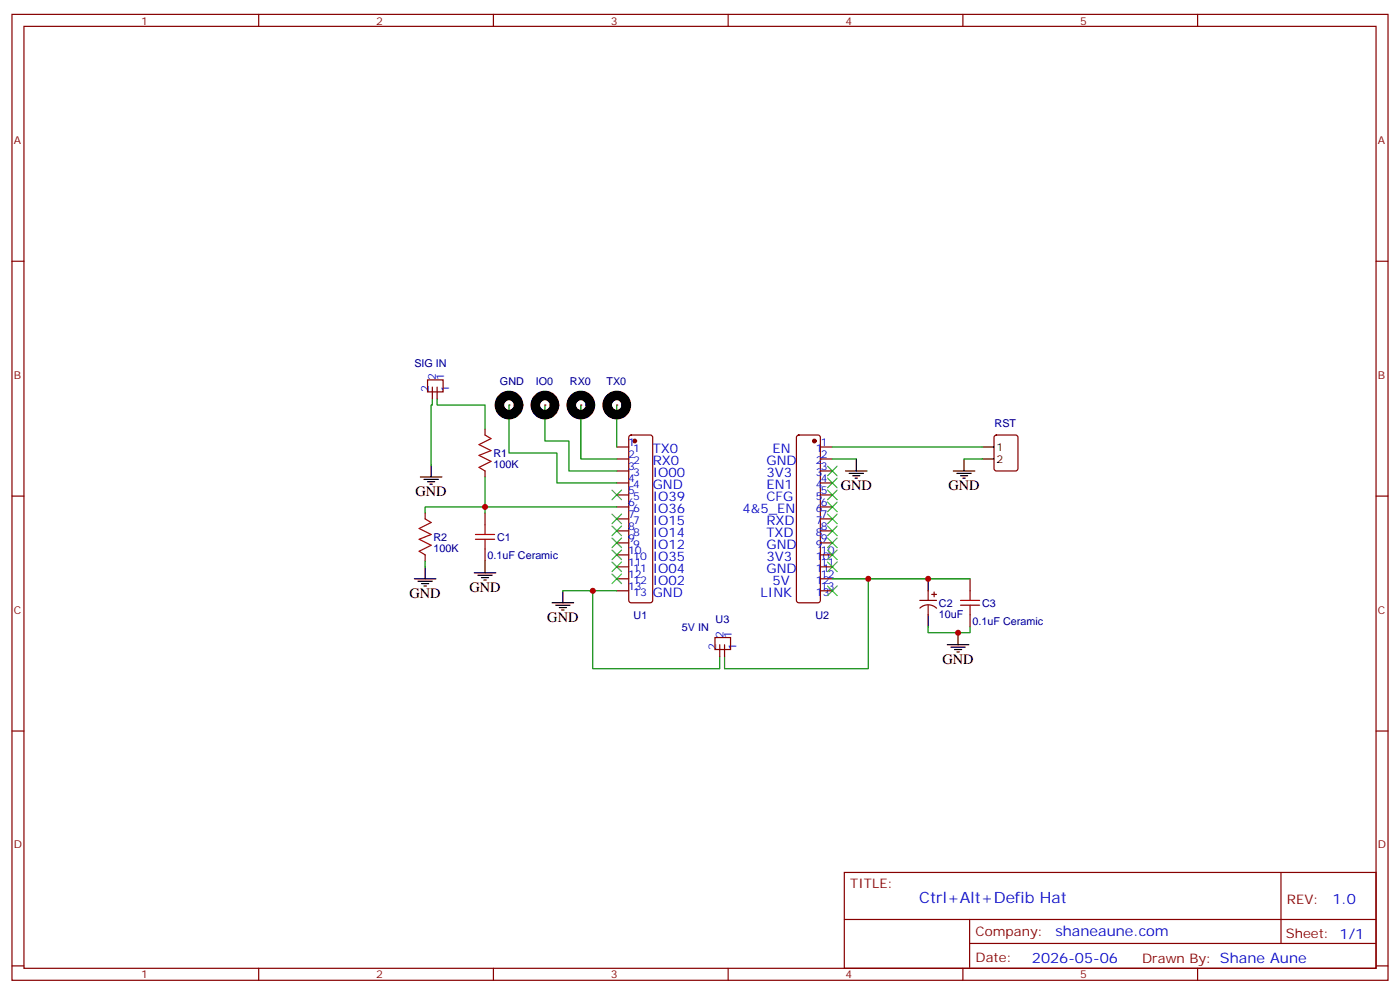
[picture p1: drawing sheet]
<svg xmlns="http://www.w3.org/2000/svg" width="412mm" height="292mm" viewBox="0 0 412 292" stroke-linecap="round" stroke-linejoin="round" font-family="sans-serif">
<g fill="none" stroke="#870000" stroke-width=".35">
<path d="M3.5 4.2h405.4v284.4h-405.4zM7.1 7.8h398.2v277.2h-398.2zM76.2 4.2v3.6M145.3 4.2v3.6M214.5 4.2v3.6M283.6 4.2v3.6M352.8 4.2v3.6M3.5 76.9h3.6M405.3 76.9h3.6M181.7 131.6h3.5M181.7 135.1h3.5M181.7 138.6h3.5"/>
<path d="M185.4 128.3l.5-.2h5.7l.5 .2 .2 .5v47.9l-.3 .5-.4 .2h-5.7l-.5-.2-.2-.5v-47.9zM234.8 128.3l.5-.2h5.6l.5 .2 .3 .5v47.9l-.3 .5-.5 .2h-5.6l-.5-.2-.2-.5v-47.9zM241.7 131.6h3.5M241.7 135.1h3.5M241.7 138.6h3.5M293 128.3l.5-.2h5.7l.6 .4 .1 9.4-.5 .7h-5.9l-.6-.4-.1-9.4zM3.5 146h3.6M142.9 151v3.5M181.7 142.2h3.5M181.7 145.7h3.5M181.7 149.2h3.5M181.7 152.8h3.5"/>
<path d="M181.7 156.3h3.5M181.7 159.8h3.5M241.7 142.2h3.5M241.7 145.7h3.5M241.7 149.2h3.5M241.7 152.8h3.5M241.7 156.3h3.5M241.7 159.8h3.5M405.3 146h3.6M142.9 161.6v3.5M181.7 163.3h3.5M181.7 166.9h3.5"/>
<path d="M181.7 170.4h3.5M181.7 173.9h3.5M241.7 163.3h3.5M241.7 166.9h3.5M241.7 170.4h3.5M241.7 173.9h3.5M270.9 176.7h5M271 179a3.5 3.5 0 0 1 4.9 0M273.4 173.9v2.8M273.4 178.2v2.8M274.5 175h1.4M275.2 174.3v1.4"/>
<path d="M3.5 215.2h3.6M405.3 215.2h3.6M248.7 256.8h156.6v28.2h-156.6zM377.3 256.8v20.9M248.7 270.7h156.5M285.6 277.7h119.6M285.6 270.7v14.1M3.5 284.3h3.6M76.2 285v3.6M145.3 285v3.6M214.5 285v3.6M283.6 285v3.6"/>
<path d="M352.8 285v3.6M405.3 284.3h3.6"/>
</g>
<g fill="#870000" stroke="#870000" stroke-width=".35">
<circle cx="187" cy="129.8" r=".53"/>
<circle cx="239.9" cy="129.8" r=".53"/>
</g>
<path d="M140.1 158.7h5.6M140.1 157.3h5.6M142.9 154.5v2.8M142.9 158.7v2.9" fill="none" stroke="#a10000" stroke-width=".35"/>
<g fill="none" stroke="#000" stroke-width=".35">
<path d="M127 136.9v3.5M280.8 138.6h6.4M281.9 139.3h4.2M284 135.1v3.5M289.3 131.6h3.5M289.3 135.1h3.5M123.8 140.4h6.4M124.9 141.1h4.2M125.9 141.8h2.2M126.6 142.5h.8M282.9 140.1h2.1M283.6 140.8h.7"/>
<path d="M122.1 170.4h6.3M123.1 171.1h4.3M124.2 171.8h2.1M124.9 172.5h.7M125.2 166.9v3.5M139.7 168.6h6.3M140.8 169.3h4.2M141.8 170h2.1M142.5 170.7h.7M142.9 165.1v3.5M162.6 177.4h6.4M163.7 178.2h4.2"/>
<path d="M164.7 178.9h2.2M165.5 179.6h.7M165.8 173.9v3.5M273.4 170.4v3.5M273.4 181v3.5M279 189.8h6.4M280.1 190.5h4.2M281.2 191.2h2.1M281.9 191.9h.7M282.2 186.3v3.5"/>
</g>
<path d="M160.5 119.2v10.6h7.1v8.8h14.1M171.1 119.2v15.9h10.6M181.7 119.2v12.4M245.2 131.6h44.1M284 135.1h5.3M142.9 140.4v10.6M181.7 149.2h-56.5v1.8" fill="none" stroke="#008700" stroke-width=".35"/>
<circle cx="160.5" cy="119.2" r=".18" fill="#870000"/>
<circle cx="160.5" cy="119.2" r="2.82" fill="none" stroke="#000" stroke-width="2.8"/>
<circle cx="171.1" cy="119.2" r=".18" fill="#870000"/>
<circle cx="171.1" cy="119.2" r="2.82" fill="none" stroke="#000" stroke-width="2.8"/>
<circle cx="181.7" cy="119.2" r=".18" fill="#870000"/>
<circle cx="181.7" cy="119.2" r="2.82" fill="none" stroke="#000" stroke-width="2.8"/>
<path d="M249.1 138.6h6.3M250.1 139.3h4.3M252.2 135.1v3.5M251.2 140.1h2.1M251.9 140.8h.7" fill="none" stroke="#000" stroke-width=".35"/>
<path d="M127.4 117.5v1.7h-.4v17.7M128.8 117.5v1.7h14.1v7.1M245.2 135.1h7M165.8 173.9h15.9M174.6 173.9v22.9h37.4v-3.5M245.2 170.4h40.6M255.8 170.4v26.4h-42.4v-3.5M273.4 184.5v1.8h12.4v-1.8" fill="none" stroke="#008700" stroke-width=".35"/>
<g fill="none" stroke="#3c3" stroke-width=".35">
<path d="M243.8 137.2l2.8 2.9M246.6 137.2l-2.8 2.9M180.3 144.3l2.8 2.8M180.3 151.3l2.8 2.9M180.3 154.9l2.8 2.8M180.3 158.4l2.8 2.8M183.1 144.3l-2.8 2.8M183.1 151.3l-2.8 2.9M183.1 154.9l-2.8 2.8M183.1 158.4l-2.8 2.8M243.8 158.4l2.8 2.8M243.8 154.9l2.8 2.8"/>
<path d="M243.8 151.3l2.8 2.9M243.8 147.8l2.8 2.8M243.8 144.3l2.8 2.8M243.8 140.8l2.8 2.8M246.6 158.4l-2.8 2.8M246.6 154.9l-2.8 2.8M246.6 151.3l-2.8 2.9M246.6 147.8l-2.8 2.8M246.6 144.3l-2.8 2.8M246.6 140.8l-2.8 2.8M180.3 161.9l2.8 2.8M180.3 165.5l2.8 2.8"/>
<path d="M180.3 169l2.8 2.8M183.1 161.9l-2.8 2.8M183.1 165.5l-2.8 2.8M183.1 169l-2.8 2.8M243.8 165.5l2.8 2.8M243.8 172.5l2.8 2.8M243.8 161.9l2.8 2.8M246.6 165.5l-2.8 2.8M246.6 172.5l-2.8 2.8M246.6 161.9l-2.8 2.8"/>
</g>
<path d="M282.9 178.2h5.7M282.9 176.7h5.7M285.8 173.9v2.8M285.8 178.2v2.8" fill="none" stroke="#a10000" stroke-width=".35"/>
<path d="M285.8 170.4v3.5M285.8 181v3.5" fill="none" stroke="#870000" stroke-width=".35"/>
<circle cx="149.9" cy="119.2" r=".18" fill="#870000"/>
<circle cx="149.9" cy="119.2" r="2.82" fill="none" stroke="#000" stroke-width="2.8"/>
<path d="M149.9 119.2v14.1h14.1v8.9h17.7M125.2 165.1v1.8" fill="none" stroke="#008700" stroke-width=".35"/>
<path d="M125.9 111.8h4.6v3.6h-4.6zM127.4 113.9v3.6M128.8 113.9v3.6M142.9 126.3v1.8M142.9 138.6v1.8M125.2 151v1.8M125.2 163.3v1.8M210.6 187.7h4.6v3.5h-4.6zM212 189.8v3.5M213.4 189.8v3.5" fill="none" stroke="#870000" stroke-width=".35"/>
<path d="M142.9 128.1l1.7 1-3.5 1.8 3.5 1.7-3.5 1.5 3.5 1.7-3.5 1.8 1.8 1M125.2 152.8l1.8 1-3.5 1.8 3.5 1.7-3.5 1.4 3.5 1.8-3.5 1.8 1.7 1" fill="none" stroke="#a10000" stroke-width=".35"/>
<g fill="#c00">
<circle cx="142.9" cy="149.2" r=".88"/>
<circle cx="282.2" cy="186.3" r=".88"/>
<circle cx="273.4" cy="170.4" r=".88"/>
<circle cx="255.8" cy="170.4" r=".88"/>
<circle cx="174.6" cy="173.9" r=".88"/>
</g>
<text font-size="4.6" fill="#00f" x="270.8" y="265.8">Ctrl+Alt+Defib Hat</text>
<g font-size="4.2">
<text x="122.4" y="146">GND</text>
<text x="247.6" y="144.3">GND</text>
<text x="279.4" y="144.3">GND</text>
<text x="120.6" y="176">GND</text>
<text x="138.3" y="174.3">GND</text>
<text x="161.2" y="183.1">GND</text>
<text x="277.6" y="195.4">GND</text>
</g>
<g font-size="4.2" fill="#00f">
<text x="392.5" y="266.1">1.0</text>
<text x="310.9" y="275.6">shaneaune.com</text>
<text x="304" y="283.4">2026-05-06</text>
</g>
<g font-size="3.9" fill="#00f">
<text x="192.3" y="133.3">TX0</text>
<text x="192.3" y="136.9">RX0</text>
<text x="225.8" y="136.9">GND</text>
<text x="227.5" y="133.3">EN</text>
<text x="192.3" y="140.4">IO00</text>
<text x="192.3" y="143.9">GND</text>
<text x="225.8" y="140.4">3V3</text>
<text x="225.8" y="143.9">EN1</text>
<text x="192.3" y="147.5">IO39</text>
<text x="225.8" y="147.5">CFG</text>
<text x="192.3" y="151">IO36</text>
<text x="192.3" y="154.5">IO15</text>
<text x="218.7" y="151">4&amp;5_EN</text>
<text x="225.8" y="154.5">RXD</text>
<text x="192.3" y="158">IO14</text>
<text x="192.3" y="161.6">IO12</text>
<text x="225.8" y="158">TXD</text>
<text x="225.8" y="161.6">GND</text>
<text x="192.3" y="165.1">IO35</text>
<text x="225.8" y="165.1">3V3</text>
<text x="192.3" y="168.6">IO04</text>
<text x="192.3" y="172.2">IO02</text>
<text x="225.8" y="168.6">GND</text>
<text x="227.5" y="172.2">5V</text>
<text x="192.3" y="175.7">GND</text>
<text x="224" y="175.7">LINK</text>
</g>
<g font-size="3.9" fill="#800">
<text x="250.5" y="261.4">TITLE:</text>
<text x="379.1" y="266.1">REV:</text>
<text x="287.4" y="275.6">Company:</text>
<text x="378.7" y="276.2">Sheet: 1/1</text>
<text x="287.4" y="283.3">Date:</text>
<text x="336.4" y="283.4">Drawn By: Shane Aune</text>
</g>
<g font-size="3.2" fill="#800">
<text x="41.6" y="7.2">1</text>
<text x="110.8" y="7.2">2</text>
<text x="179.9" y="7.2">3</text>
<text x="249.1" y="7.2">4</text>
<text x="318.2" y="7.2">5</text>
<text x="4.1" y="42.3">A</text>
<text x="405.9" y="42.3">A</text>
<text x="4.1" y="111.5">B</text>
<text x="405.9" y="111.5">B</text>
<text x="4.1" y="180.6">C</text>
<text x="405.9" y="180.6">C</text>
<text x="4.1" y="249.8">D</text>
<text x="405.9" y="249.8">D</text>
<text x="41.6" y="288">1</text>
<text x="110.8" y="288">2</text>
<text x="179.9" y="288">3</text>
<text x="249.1" y="288">4</text>
<text x="318.2" y="288">5</text>
</g>
<g font-size="3.2" fill="#000080">
<text x="122.1" y="108">SIG IN</text>
<text x="147.3" y="113.3">GND</text>
<text x="157.9" y="113.3">IO0</text>
<text x="167.9" y="113.3">RX0</text>
<text x="178.7" y="113.3">TX0</text>
<text x="293" y="125.6">RST</text>
<text x="145.3" y="137.7">100K</text>
<text x="145.3" y="134.6">R1</text>
<text x="127.7" y="159.3">R2</text>
<text x="146.4" y="159.2">C1</text>
<text x="127.7" y="162.4">100K</text>
<text x="143.6" y="164.5">0.1uF Ceramic</text>
<text x="276.6" y="178.6">C2</text>
<text x="289.3" y="178.6">C3</text>
<text x="186.6" y="182.1">U1</text>
<text x="200.9" y="185.6">5V IN</text>
<text x="210.8" y="183.5">U3</text>
<text x="240.2" y="182.1">U2</text>
<text x="276.6" y="181.8">10uF</text>
<text x="286.5" y="183.9">0.1uF Ceramic</text>
</g>
<g font-size="3.2" fill="#00f">
<text x="128.4" y="111.8" transform="rotate(-90 128.4 111.8)">2</text>
<text x="130.9" y="111.8" transform="rotate(-90 130.9 111.8)">1</text>
<text x="126.3" y="115.4" transform="rotate(-90 126.3 115.4)">2</text>
<text x="132.3" y="115.4" transform="rotate(-90 132.3 115.4)">1</text>
<text x="185" y="131.2">1</text>
<text x="241.8" y="131.2">1</text>
<text x="185" y="134.8">2</text>
<text x="186.5" y="133">1</text>
<text x="186.5" y="136.5">2</text>
<text x="240.3" y="133">1</text>
<text x="240.3" y="136.5">2</text>
<text x="241.8" y="134.8">2</text>
<text x="185" y="138.3">3</text>
<text x="185" y="141.8">4</text>
<text x="186.5" y="140.1">3</text>
<text x="186.5" y="143.6">4</text>
<text x="240.3" y="140.1">3</text>
<text x="240.3" y="143.6">4</text>
<text x="241.8" y="138.3">3</text>
<text x="241.8" y="141.8">4</text>
<text x="185" y="145.3">5</text>
<text x="185" y="148.9">6</text>
<text x="186.5" y="147.1">5</text>
<text x="240.3" y="147.1">5</text>
<text x="241.8" y="145.3">5</text>
<text x="241.8" y="148.9">6</text>
<text x="185" y="152.4">7</text>
<text x="185" y="155.9">8</text>
<text x="186.5" y="150.6">6</text>
<text x="186.5" y="154.2">7</text>
<text x="240.3" y="150.6">6</text>
<text x="240.3" y="154.2">7</text>
<text x="241.8" y="152.4">7</text>
<text x="241.8" y="155.9">8</text>
<text x="185" y="159.5">9</text>
<text x="186.5" y="157.7">8</text>
<text x="186.5" y="161.2">9</text>
<text x="240.3" y="157.7">8</text>
<text x="240.3" y="161.2">9</text>
<text x="241.8" y="159.5">9</text>
<text x="185" y="163">10</text>
<text x="185" y="166.5">11</text>
<text x="186.5" y="164.7">10</text>
<text x="240.3" y="164.7">10</text>
<text x="241.8" y="163">10</text>
<text x="241.8" y="166.5">11</text>
<text x="185" y="170">12</text>
<text x="185" y="173.6">13</text>
<text x="186.5" y="168.3">11</text>
<text x="186.5" y="171.8">12</text>
<text x="240.3" y="168.3">11</text>
<text x="240.3" y="171.8">12</text>
<text x="241.8" y="170">12</text>
<text x="241.8" y="173.6">13</text>
<text x="186.5" y="175.3">13</text>
<text x="240.3" y="175.3">13</text>
<text x="211" y="191.2" transform="rotate(-90 211 191.2)">2</text>
<text x="213.1" y="187.7" transform="rotate(-90 213.1 187.7)">2</text>
<text x="215.5" y="187.7" transform="rotate(-90 215.5 187.7)">1</text>
<text x="217" y="191.2" transform="rotate(-90 217 191.2)">1</text>
</g>
<g font-size="3.2">
<text x="293.5" y="132.6">1</text>
<text x="293.5" y="136.2">2</text>
</g>
</svg>
